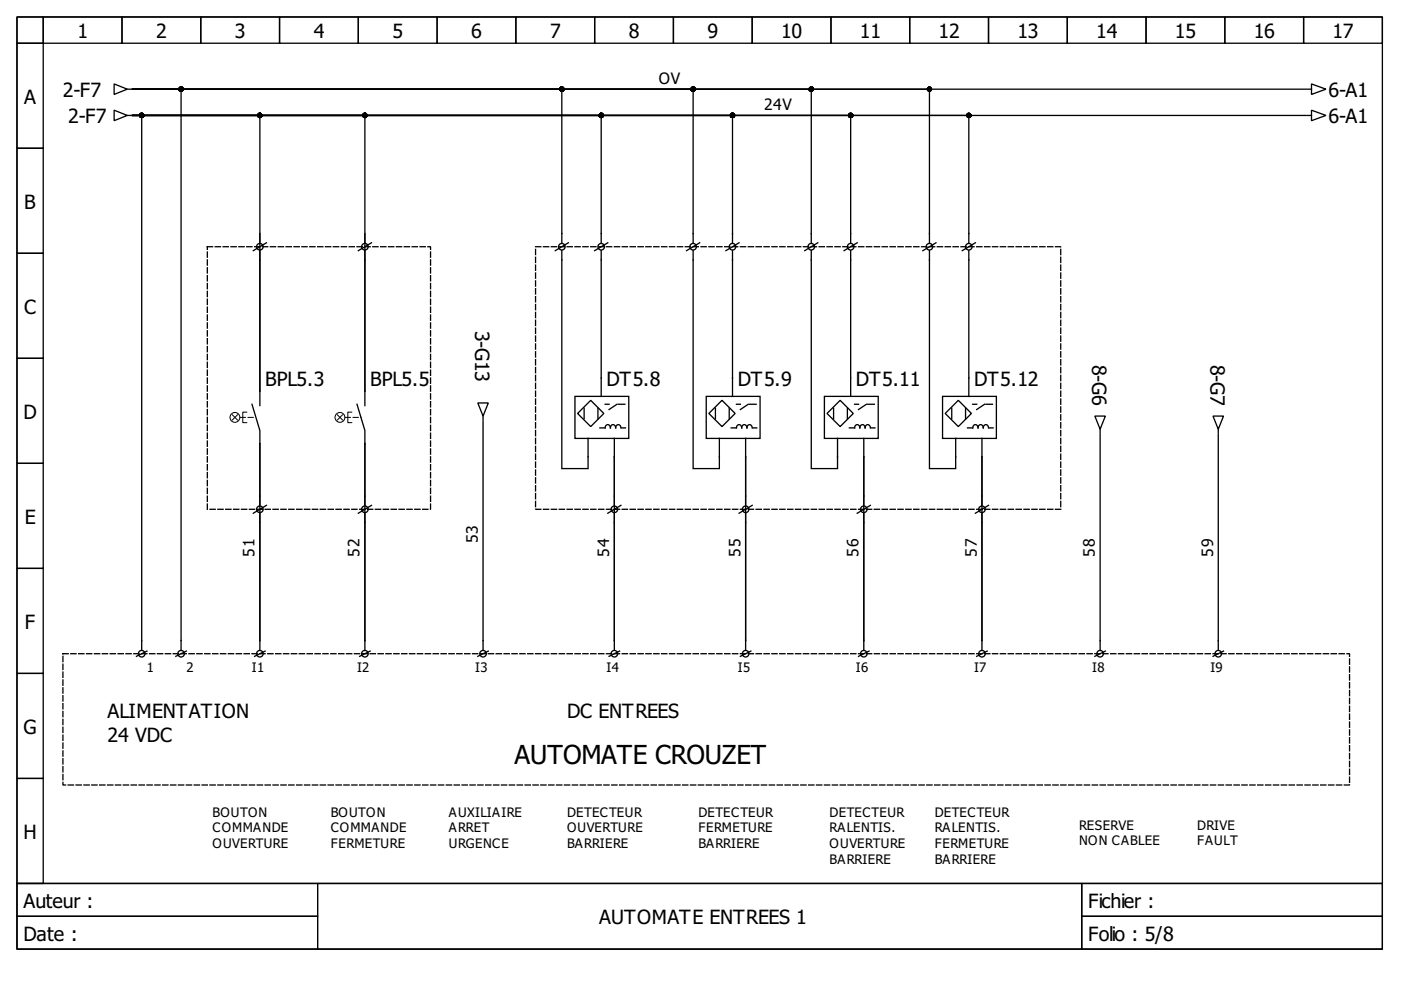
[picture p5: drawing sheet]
<svg xmlns="http://www.w3.org/2000/svg" width="297mm" height="210mm" viewBox="0 0 297 210" stroke-linecap="round" stroke-linejoin="round" font-family="sans-serif">
<g fill="none" stroke="#000" stroke-width=".28">
<path d="M3.6 3.6h289.5v183.7h-289.5zM3.6 3.6h5.6v5.6h-5.6zM3.6 9.2h5.6v22.2h-5.6zM9.2 3.6h16.7v5.6h-16.7zM24.2 17.8l2.8 1.1-2.8 1.1zM25.9 3.6h16.7v5.6h-16.7zM27 18.9h.8M28.1 18.9h169v32.6M28.1 18.9h143.9v32.6M28.1 18.9h91v32.6M28.1 18.9h10.3v118.9M28.1 18.9h248.8"/>
<path d="M28.1 18.9h118.9v32.6M42.6 3.6h16.7v5.6h-16.7zM59.3 3.6h16.7v5.6h-16.7zM76 3.6h16.7v5.6h-16.7zM92.7 3.6h16.7v5.6h-16.7zM109.4 3.6h16.7v5.6h-16.7zM126.1 3.6h16.7v5.6h-16.7zM142.8 3.6h16.7v5.6h-16.7zM159.5 3.6h16.7v5.6h-16.7zM176.2 3.6h16.7v5.6h-16.7zM192.9 3.6h16.7v5.6h-16.7zM209.6 3.6h16.7v5.6h-16.7z"/>
<path d="M226.3 3.6h16.7v5.6h-16.7zM243 3.6h16.7v5.6h-16.7zM259.7 3.6h16.7v5.6h-16.7zM276.4 3.6h16.7v5.6h-16.7zM277.2 18.9h.9M278.1 17.8l3 1.1-3 1.1zM3.6 31.4h5.6v22.3h-5.6zM24.2 23.4l2.8 1.1-2.8 1.1zM27 24.5h.8M28.1 24.5h152.3v27M28.1 24.5h27v58.4M28.1 24.5h2.5h-.6v113.3"/>
<path d="M28.1 24.5h127.2v27M28.1 24.5h248.8M28.1 24.5h177.3v27M28.1 24.5h99.4v27M28.1 24.5h49.3v58.4M277.2 24.5h.9M278.1 23.4l3 1.1-3 1.1zM3.6 53.7h5.6v22.3h-5.6zM55.1 53.1v29.8M55.1 49.5v2M56.5 51.5l-2.8 1.6M77.4 53.1v29.8"/>
<path d="M77.4 49.5v2M78.8 51.5l-2.8 1.6M119.1 53.1v46.3h5.6v-6.4M120.5 51.5l-2.8 1.6M127.5 53.1v30.9M128.9 51.5l-2.8 1.6M147 53.1v46.3h5.5v-6.4M148.3 51.5l-2.7 1.6M155.3 53.1v30.9M156.7 51.5l-2.8 1.6M172 53.1v46.3h5.6v-6.4M173.4 51.5l-2.8 1.6"/>
<path d="M180.4 53.1v30.9M181.7 51.5l-2.7 1.6M197.1 53.1v46.3h5.5v-6.4M198.4 51.5l-2.7 1.6M205.4 53.1v30.9M206.8 51.5l-2.8 1.6M3.6 76h5.6v22.2h-5.6zM3.6 98.2h5.6v22.3h-5.6zM53.4 85.7l1.7 5.6v2.8M55.1 94.1v13M55.1 94.1v41.7M55.1 82.9v3.1"/>
<path d="M75.7 85.7l1.7 5.6v2.8M77.4 94.1v13M77.4 94.1v41.7M77.4 82.9v3.1M101.3 85.4h2.2l-1.1 2.8zM102.4 89.3v48.5M102.4 88.2v.9M121.9 84h11.4v9h-11.4zM122.5 87.7l2.7-2.8 2.8 2.8-2.8 2.7zM123.8 86.5v2.3M126.8 86.5v2.3M127.2 90.7h1.1a.57 .57 0 0 1 .6-.7 .57 .57 0 0 1 .5 .7 .57 .57 0 0 1 .6-.7 .57 .57 0 0 1 .5 .7 .57 .57 0 0 1 .6-.7 .57 .57 0 0 1 .5 .7"/>
<path d="M128.3 85.7h.8M130.3 96.8v10.3M130.3 96.8v39M130.3 93v3.8M130.8 85.7l-1.7 1.1M131.1 85.7h1.4M131.8 90.7h.8M149.7 84h11.4v9h-11.4zM150.3 87.7l2.8-2.8 2.8 2.8-2.8 2.7zM151.7 86.5v2.3M154.6 86.5v2.3M155 90.7h1.1a.57 .57 0 0 1 .6-.7 .57 .57 0 0 1 .6 .7 .57 .57 0 0 1 .5-.7 .57 .57 0 0 1 .6 .7 .57 .57 0 0 1 .5-.7 .57 .57 0 0 1 .6 .7"/>
<path d="M156.1 85.7h.9M158.1 96.8v10.3M158.1 96.8v39M158.1 93v3.8M158.6 85.7l-1.6 1.1M158.9 85.7h1.4M159.6 90.7h.9M174.8 84h11.4v9h-11.4zM175.3 87.7l2.8-2.8 2.8 2.8-2.8 2.7zM176.7 86.5v2.3M179.7 86.5v2.3M180.1 90.7h1.1a.57 .57 0 0 1 .5-.7 .57 .57 0 0 1 .6 .7 .57 .57 0 0 1 .6-.7 .57 .57 0 0 1 .5 .7 .57 .57 0 0 1 .6-.7 .57 .57 0 0 1 .5 .7"/>
<path d="M181.2 85.7h.8M183.1 96.8v10.3M183.1 96.8v39M183.1 93v3.8M183.7 85.7l-1.7 1.1M184 85.7h1.4M184.7 90.7h.8M199.8 84h11.5v9h-11.5zM200.4 87.7l2.8-2.8 2.8 2.8-2.8 2.7zM201.8 86.5v2.3M204.7 86.5v2.3M205.1 90.7h1.1a.57 .57 0 0 1 .6-.7 .57 .57 0 0 1 .6 .7 .57 .57 0 0 1 .5-.7 .57 .57 0 0 1 .6 .7 .57 .57 0 0 1 .5-.7 .57 .57 0 0 1 .6 .7"/>
<path d="M206.2 85.7h.9M208.2 96.8v10.3M208.2 96.8v39M208.2 93v3.8M208.7 85.7l-1.6 1.1M209 85.7h1.4M209.7 90.7h.9M232.1 88.2h2.3l-1.2 2.8zM233.2 92.1v45.7M233.2 91v.8M257.2 88.2h2.2l-1.1 2.8zM258.3 92.1v45.7"/>
<path d="M258.3 91v.8M55.1 108.8v27M56.5 107.1l-2.8 1.7M77.4 108.8v27M78.8 107.1l-2.8 1.7M130.3 108.8v27M131.6 107.1l-2.7 1.7M158.1 108.8v27M159.5 107.1l-2.8 1.7M183.1 108.8v27M184.5 107.1l-2.8 1.7M208.2 108.8v27"/>
<path d="M209.6 107.1l-2.8 1.7M3.6 120.5h5.6v22.3h-5.6zM31.2 138l-2.3 1.2M39.5 138l-2.2 1.2M55.1 135.8v2M56.2 138l-2.2 1.2M77.4 135.8v2M78.5 138l-2.2 1.2M103.5 138l-2.2 1.2M130.3 135.8v2M131.4 138l-2.3 1.2M158.1 135.8v2"/>
<path d="M159.2 138l-2.2 1.2M183.1 135.8v2M184.3 138l-2.3 1.2M208.2 135.8v2M209.3 138l-2.2 1.2M234.4 138l-2.3 1.2M259.4 138l-2.2 1.2M3.6 142.8h5.6v22.2h-5.6zM3.6 165h5.6v22.3h-5.6zM3.6 187.3h289.5v13.9h-289.5z"/>
<circle cx="55.1" cy="52.3" r=".7"/>
<circle cx="77.4" cy="52.3" r=".7"/>
<circle cx="119.1" cy="52.3" r=".7"/>
<circle cx="127.5" cy="52.3" r=".7"/>
<circle cx="147" cy="52.3" r=".7"/>
<circle cx="155.3" cy="52.3" r=".7"/>
<circle cx="172" cy="52.3" r=".7"/>
<circle cx="180.4" cy="52.3" r=".7"/>
<circle cx="197.1" cy="52.3" r=".7"/>
<circle cx="205.4" cy="52.3" r=".7"/>
<circle cx="55.1" cy="108" r=".7"/>
<circle cx="77.4" cy="108" r=".7"/>
<circle cx="130.3" cy="108" r=".7"/>
<circle cx="158.1" cy="108" r=".7"/>
<circle cx="183.1" cy="108" r=".7"/>
<circle cx="208.2" cy="108" r=".7"/>
<circle cx="30" cy="138.6" r=".7"/>
<circle cx="38.4" cy="138.6" r=".7"/>
<circle cx="55.1" cy="138.6" r=".7"/>
<circle cx="77.4" cy="138.6" r=".7"/>
<circle cx="102.4" cy="138.6" r=".7"/>
<circle cx="130.3" cy="138.6" r=".7"/>
<circle cx="158.1" cy="138.6" r=".7"/>
<circle cx="183.1" cy="138.6" r=".7"/>
<circle cx="208.2" cy="138.6" r=".7"/>
<circle cx="233.2" cy="138.6" r=".7"/>
<circle cx="258.3" cy="138.6" r=".7"/>
</g>
<g fill="none" stroke="#000" stroke-width=".21">
<path d="M49.2 87.9l1.2 1.2M50.4 87.9l-1.2 1.2M52.3 87.4h-.8v2.2h.8M71.5 87.9l1.1 1.2M72.6 87.9l-1.1 1.2M74.6 87.4h-.9v2.2h.9M3.6 187.3h63.7v7h-63.7zM3.6 194.3h63.7v6.9h-63.7zM67.3 187.3h162v13.9h-162zM229.3 187.3h63.8v7h-63.8zM229.3 194.3h63.8v6.9h-63.8z"/>
<circle cx="49.8" cy="88.5" r="1.04"/>
<circle cx="72.1" cy="88.5" r="1.04"/>
</g>
<path d="M44 52.3h47.3v55.7h-47.3zM46.7 52.3h.1M113.6 52.3h111.3v55.7h-111.3zM44 71.8h.1M13.3 138.6h272.8v27.8h-272.8z" fill="none" stroke="#000" stroke-width=".28" stroke-dasharray="1.1 .6"/>
<path d="M50.9 88.5h3.4M73.2 88.5h3.3" fill="none" stroke="#000" stroke-width=".21" stroke-dasharray="1.1 .6"/>
<g fill="#000" stroke="#000" stroke-width=".28">
<circle cx="38.4" cy="18.9" r=".42"/>
<circle cx="119.1" cy="18.9" r=".42"/>
<circle cx="147" cy="18.9" r=".42"/>
<circle cx="172" cy="18.9" r=".42"/>
<circle cx="197.1" cy="18.9" r=".42"/>
<circle cx="30" cy="24.5" r=".42"/>
<circle cx="55.1" cy="24.5" r=".42"/>
<circle cx="77.4" cy="24.5" r=".42"/>
<circle cx="127.5" cy="24.5" r=".42"/>
<circle cx="155.3" cy="24.5" r=".42"/>
<circle cx="180.4" cy="24.5" r=".42"/>
<circle cx="205.4" cy="24.5" r=".42"/>
</g>
<text font-size="5.6" x="109.1" y="162">AUTOMATE CROUZET</text>
<g font-size="4.2">
<text x="16.4" y="8.1">1</text>
<text x="33.1" y="8.1">2</text>
<text x="49.8" y="8.1">3</text>
<text x="66.5" y="8.1">4</text>
<text x="83.2" y="8.1">5</text>
<text x="99.9" y="8.1">6</text>
<text x="116.6" y="8.1">7</text>
<text x="133.3" y="8.1">8</text>
<text x="150" y="8.1">9</text>
<text x="165.6" y="8.1">10</text>
<text x="182.3" y="8.1">11</text>
<text x="199" y="8.1">12</text>
<text x="215.7" y="8.1">13</text>
<text x="232.4" y="8.1">14</text>
<text x="249.1" y="8.1">15</text>
<text x="265.8" y="8.1">16</text>
<text x="282.5" y="8.1">17</text>
<text x="5.1" y="22">A</text>
<text x="13.3" y="20.6">2-F7</text>
<text x="281.7" y="20.6">6-A1</text>
<text x="14.5" y="26.1">2-F7</text>
<text x="281.7" y="26.1">6-A1</text>
<text x="5.1" y="44.2">B</text>
<text x="5.1" y="66.5">C</text>
<text x="100.7" y="70.1" transform="rotate(90 100.7 70.1)">3-G13</text>
<text x="231.6" y="77.4" transform="rotate(90 231.6 77.4)">8-G6</text>
<text x="256.6" y="77.4" transform="rotate(90 256.6 77.4)">8-G7</text>
<text x="56.2" y="81.8">BPL5.3</text>
<text x="78.5" y="81.8">BPL5.5</text>
<text x="128.6" y="81.8">DT5.8</text>
<text x="156.4" y="81.8">DT5.9</text>
<text x="181.5" y="81.8">DT5.11</text>
<text x="206.5" y="81.8">DT5.12</text>
<text x="5" y="88.8">D</text>
<text x="5.3" y="111">E</text>
<text x="5.3" y="133.3">F</text>
<text x="5" y="155.6">G</text>
<text x="22.8" y="152.2">ALIMENTATION</text>
<text x="120.2" y="152.2">DC ENTREES</text>
<text x="22.8" y="157.3">24 VDC</text>
<text x="5" y="177.9">H</text>
<text x="5" y="192.5">Auteur :</text>
<text x="127.1" y="195.9">AUTOMATE ENTREES 1</text>
<text x="230.7" y="192.5">Fichier :</text>
<text x="5" y="199.4">Date :</text>
<text x="230.7" y="199.4">Folio : 5/8</text>
</g>
<g font-size="3.3">
<text x="139.7" y="17.8">OV</text>
<text x="162" y="23.4">24V</text>
<text x="54" y="118" transform="rotate(-90 54 118)">51</text>
<text x="76.3" y="118" transform="rotate(-90 76.3 118)">52</text>
<text x="101.3" y="115.2" transform="rotate(-90 101.3 115.2)">53</text>
<text x="129.1" y="118" transform="rotate(-90 129.1 118)">54</text>
<text x="157" y="118" transform="rotate(-90 157 118)">55</text>
<text x="182" y="118" transform="rotate(-90 182 118)">56</text>
<text x="207.1" y="118" transform="rotate(-90 207.1 118)">57</text>
<text x="232.1" y="118" transform="rotate(-90 232.1 118)">58</text>
<text x="257.2" y="118" transform="rotate(-90 257.2 118)">59</text>
</g>
<g font-size="2.8">
<text x="31.2" y="142.5">1</text>
<text x="39.5" y="142.5">2</text>
<text x="53.4" y="142.5">I1</text>
<text x="75.7" y="142.5">I2</text>
<text x="100.7" y="142.5">I3</text>
<text x="128.6" y="142.5">I4</text>
<text x="156.4" y="142.5">I5</text>
<text x="181.5" y="142.5">I6</text>
<text x="206.5" y="142.5">I7</text>
<text x="231.6" y="142.5">I8</text>
<text x="256.6" y="142.5">I9</text>
<text x="45.1" y="173.1">BOUTON</text>
<text x="70.1" y="173.1">BOUTON</text>
<text x="95.2" y="173.1">AUXILIAIRE</text>
<text x="120.2" y="173.1">DETECTEUR</text>
<text x="148.1" y="173.1">DETECTEUR</text>
<text x="175.9" y="173.1">DETECTEUR</text>
<text x="198.2" y="173.1">DETECTEUR</text>
<text x="45.1" y="176.5">COMMANDE</text>
<text x="45.1" y="179.8">OUVERTURE</text>
<text x="70.1" y="176.5">COMMANDE</text>
<text x="70.1" y="179.8">FERMETURE</text>
<text x="95.2" y="176.5">ARRET</text>
<text x="95.2" y="179.8">URGENCE</text>
<text x="120.2" y="176.5">OUVERTURE</text>
<text x="120.2" y="179.8">BARRIERE</text>
<text x="148.1" y="176.5">FERMETURE</text>
<text x="148.1" y="179.8">BARRIERE</text>
<text x="175.9" y="176.5">RALENTIS.</text>
<text x="175.9" y="179.8">OUVERTURE</text>
<text x="198.2" y="176.5">RALENTIS.</text>
<text x="198.2" y="179.8">FERMETURE</text>
<text x="228.8" y="175.9">RESERVE</text>
<text x="228.8" y="179.2">NON CABLEE</text>
<text x="253.8" y="175.9">DRIVE</text>
<text x="253.8" y="179.2">FAULT</text>
<text x="175.9" y="183.1">BARRIERE</text>
<text x="198.2" y="183.1">BARRIERE</text>
</g>
</svg>
